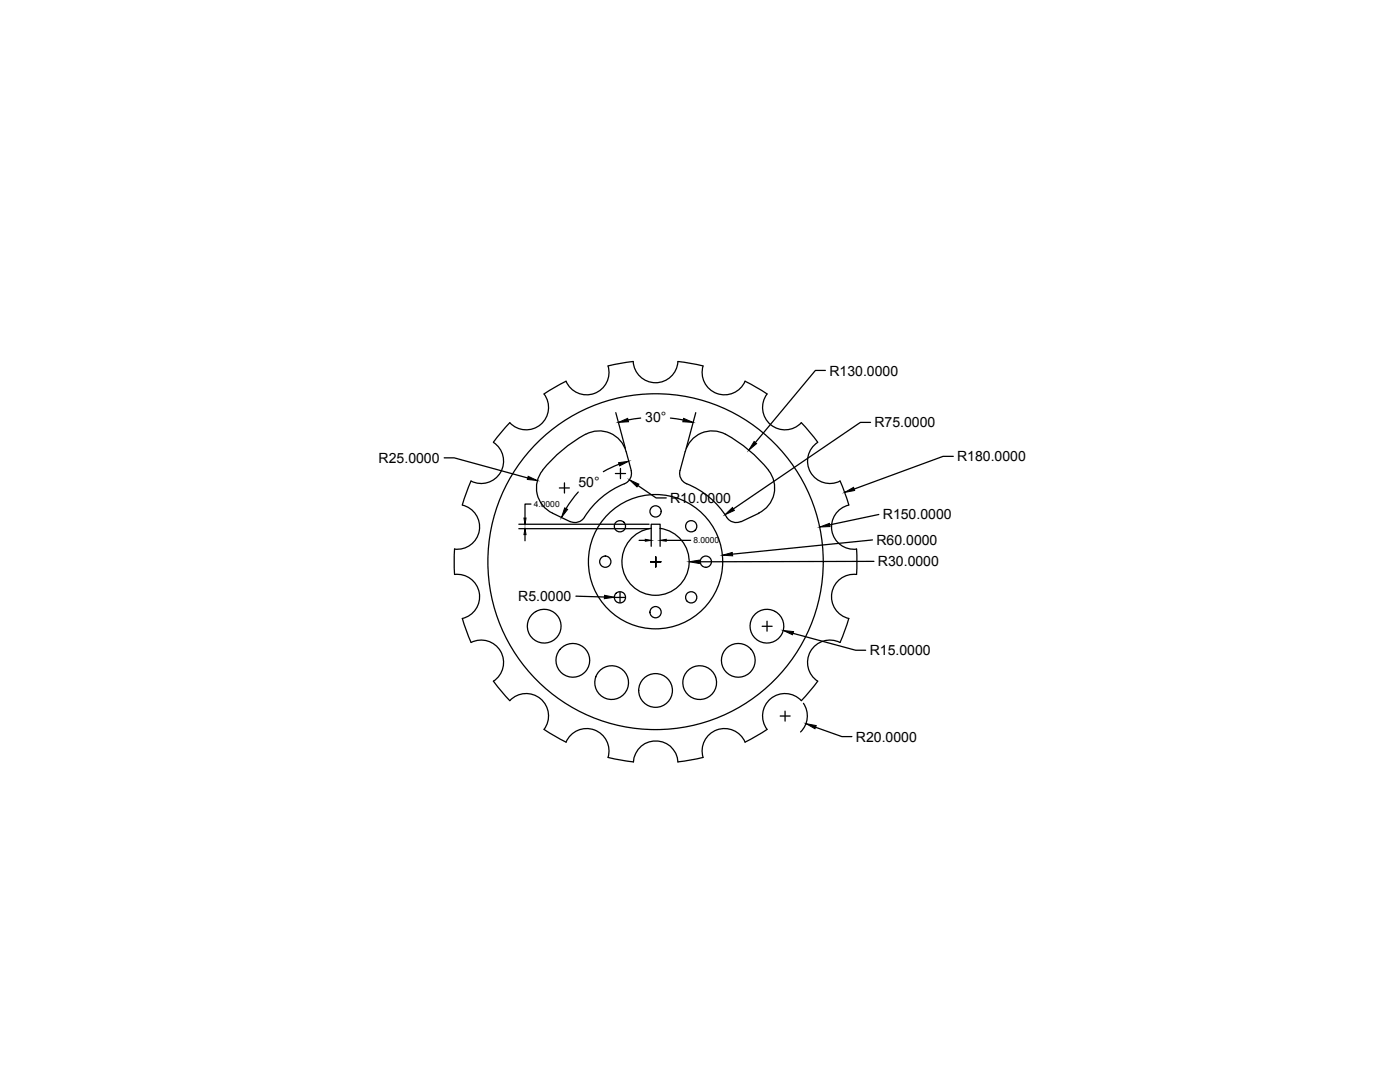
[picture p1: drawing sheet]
<svg xmlns="http://www.w3.org/2000/svg" width="279mm" height="216mm" viewBox="0 0 279 216" stroke-linecap="round" stroke-linejoin="round" font-family="sans-serif">
<!-- layer: 0 -->
<g fill="none" stroke="#000" stroke-width=".25">
<path d="M121.3 73a4.5 4.5 0 0 1-2.7 5.5 4.5 4.5 0 0 1-5.6-2.4l-4.4 2.5a4.5 4.5 0 0 1-.7 6.1 4.5 4.5 0 0 1-6.1-.3M121.4 73l5-.9a4.5 4.5 0 0 0 4.4 4.3 4.5 4.5 0 0 0 4.5-4.2l5 .8M140.3 73a4.5 4.5 0 0 0 2.8 5.5 4.5 4.5 0 0 0 5.6-2.4l4.4 2.5a4.5 4.5 0 0 0 .7 6.1 4.5 4.5 0 0 0 6.1-.3M94 96l-1.7 4.7M101.7 84.3l-3.2 3.9a4.5 4.5 0 0 1 1.4 6 4.5 4.5 0 0 1-5.9 1.8M108.3 93.8a5.6 5.6 0 0 0 2 8.6l3.5 1.7a2.21 2.21 0 0 0 2.8-.9 17.4 17.4 0 0 1 8.5-6.9 2.22 2.22 0 0 0 .9-2.4M116.9 86.6a29 29 0 0 0-8.6 7.2M116.9 86.7a5.6 5.6 0 0 1 8 3.4M125 90.1l1 3.8M153.4 93.8a5.6 5.6 0 0 1-2 8.6M153.4 93.8a27.8 27.8 0 0 0-9.2-7.4 5.6 5.6 0 0 0-7.5 3.7l-1 3.8a2.21 2.21 0 0 0 1.3 2.6 17.4 17.4 0 0 1 8.4 7.1 2.22 2.22 0 0 0 2.5 .5M159.9 84.3l3.3 3.9a4.5 4.5 0 0 0-1.5 6 4.5 4.5 0 0 0 5.9 1.8"/>
<path d="M167.7 96l1.7 4.7M90.7 109.5v5.1a4.5 4.5 0 0 1 4.9 3.7 4.5 4.5 0 0 1-3.3 5.1M92.3 100.8a4.5 4.5 0 0 1 3.3 5.1 4.5 4.5 0 0 1-4.9 3.7M129.9 105.4a6.7 6.7 0 0 0-4.7 10.3 6.7 6.7 0 0 0 11.3 0 6.7 6.7 0 0 0-4.8-10.3M130 105.5v-.9h1.7v.9M151.5 102.4l-3.6 1.7M169.4 100.8a4.5 4.5 0 0 0-3.4 5.1 4.5 4.5 0 0 0 4.9 3.7M170.9 109.5v5.1a4.5 4.5 0 0 0-4.9 3.7 4.5 4.5 0 0 0 3.4 5.1M92.3 123.4l1.7 4.8M94 128.2a4.5 4.5 0 0 1 5.9 1.7 4.5 4.5 0 0 1-1.4 6l3.2 3.9a4.5 4.5 0 0 1 6.2-.4 4.5 4.5 0 0 1 .7 6.1l4.4 2.6a4.5 4.5 0 0 1 5.6-2.5 4.5 4.5 0 0 1 2.7 5.5l5.1 .9M167.6 128.2a4.5 4.5 0 0 0-5.8 1.7 4.5 4.5 0 0 0 1.4 6l-3.3 3.9a4.5 4.5 0 0 0-6.1-.4 4.5 4.5 0 0 0-.7 6.1l-4.4 2.6a4.5 4.5 0 0 0-5.6-2.5 4.5 4.5 0 0 0-2.8 5.5l-5 .9M169.4 123.4l-1.7 4.8"/>
<path d="M126.4 152.1a4.5 4.5 0 0 1 4.5-4.3 4.5 4.5 0 0 1 4.4 4.3"/>
<circle cx="120.8" cy="112.1" r="1.12"/>
<circle cx="123.7" cy="105" r="1.12"/>
<circle cx="123.7" cy="119.2" r="1.12"/>
<circle cx="130.8" cy="112.1" r="33.5"/>
<circle cx="130.8" cy="112.1" r="13.4"/>
<circle cx="130.8" cy="102" r="1.12"/>
<circle cx="137.9" cy="105" r="1.12"/>
<circle cx="137.9" cy="119.2" r="1.12"/>
<circle cx="140.9" cy="112.1" r="1.12"/>
<circle cx="108.6" cy="124.9" r="3.4"/>
<circle cx="114.3" cy="131.8" r="3.4"/>
<circle cx="122.1" cy="136.2" r="3.4"/>
<circle cx="130.8" cy="122.2" r="1.12"/>
<circle cx="130.8" cy="137.8" r="3.4"/>
<circle cx="139.6" cy="136.2" r="3.4"/>
<circle cx="147.3" cy="131.8" r="3.4"/>
<circle cx="153.1" cy="124.9" r="3.4"/>
</g>
<!-- layer: dim -->
<g fill="none" stroke="#000" stroke-width=".25">
<path d="M164.7 73.9h-2l-12 14.4M88.6 91.4h2l14.7 4M111.6 97.4h2M112.6 96.4v2M115.4 98.2l-2.4 3.3M122.8 94.5h2M122.9 82.3l1.9 7.2M123.5 92.6l-3.1 1.5M123.8 93.5v2M127.3 96.9l3.6 2.5h2.1M127.9 83.4l-2.6 .4M133.8 83.4l2.5 .4"/>
<path d="M138.9 82.3l-2 7.2M173.7 84.3h-2l-25.4 17.3M190.2 91.1h-2l-17.7 6.5M103.5 105.5h26M103.5 104.6h26M104.8 106.7v1.2M106 100.6h-1.2v2.8M114.9 119l5.7 .1M122.8 119.2h2M123.7 118.2v2M127.6 107.8h1.2M129.8 112.1h2.1"/>
<path d="M130 105.5v3.5M130.9 111.1v2M131.7 105.5v3.5M133 107.8h4.8M174.1 107.7l-27.9 2.9M174.4 112l-34.8 .1M175.4 102.7l-9.8 2M152.1 125h2M153.1 124v1.9M158.2 126.4l12.6 3.4h2M155.7 142.9h2M156.7 141.9v2"/>
<path d="M160.3 140.3a4.5 4.5 0 0 1-.5 5.8M162.8 145.1l5.2 1.9h2"/>
</g>
<g fill="#000" stroke="#000" stroke-width=".2">
<path d="M105.4 95l1.8 .9-2-.2zM123.4 92.3l2.1-.3-1.8 1zM123.4 84.3l1.9-.8 .1 .7zM125.6 95.8l1.9 .8-.4 .6zM136.4 83.5l1.9 .8-2-.1zM150.5 88.1l.5 .4-1.6 1.3zM168.6 98.3l1.7-1.1 .3 .7zM104.8 105.5l.2 1.2h-.4zM104.6 103.4h.4l-.2 1.2zM112.7 101.3l.6 .3-1.2 1.7zM120.7 118.8l1.9 .4-2 .3zM128.8 107.6l1.2 .2-1.2 .2z"/>
<path d="M131.7 107.8l1.3-.2v.4zM137.5 112.1l2.1-.3v.6zM144.2 110.8l1.9-.6 .1 .7zM144.7 102.7l1.5-1.4 .4 .6zM163.6 105.2l1.9-.8 .2 .7zM156.3 125.8l2.1 .2-.2 .7zM160.9 144.4l2 .4-.3 .6z"/>
</g>
<g font-size="2.8">
<text x="165.5" y="74.9">R130.0000</text>
<text x="128.8" y="84.3">30°</text>
<text x="174.5" y="85.3">R75.0000</text>
<text x="75.6" y="92.3">R25.0000</text>
<text x="191" y="92">R180.0000</text>
<text x="115.4" y="97.2">50°</text>
<text x="133.7" y="100.4">R10.0000</text>
<text x="176.2" y="103.6">R150.0000</text>
<text x="174.9" y="108.8">R60.0000</text>
<text x="175.2" y="113">R30.0000</text>
<text x="103.4" y="119.9">R5.0000</text>
<text x="173.6" y="130.7">R15.0000</text>
<text x="170.8" y="148">R20.0000</text>
</g>
<g font-size="1.7">
<text x="106.6" y="101.2">4.0000</text>
<text x="138.4" y="108.4">8.0000</text>
</g>
</svg>
